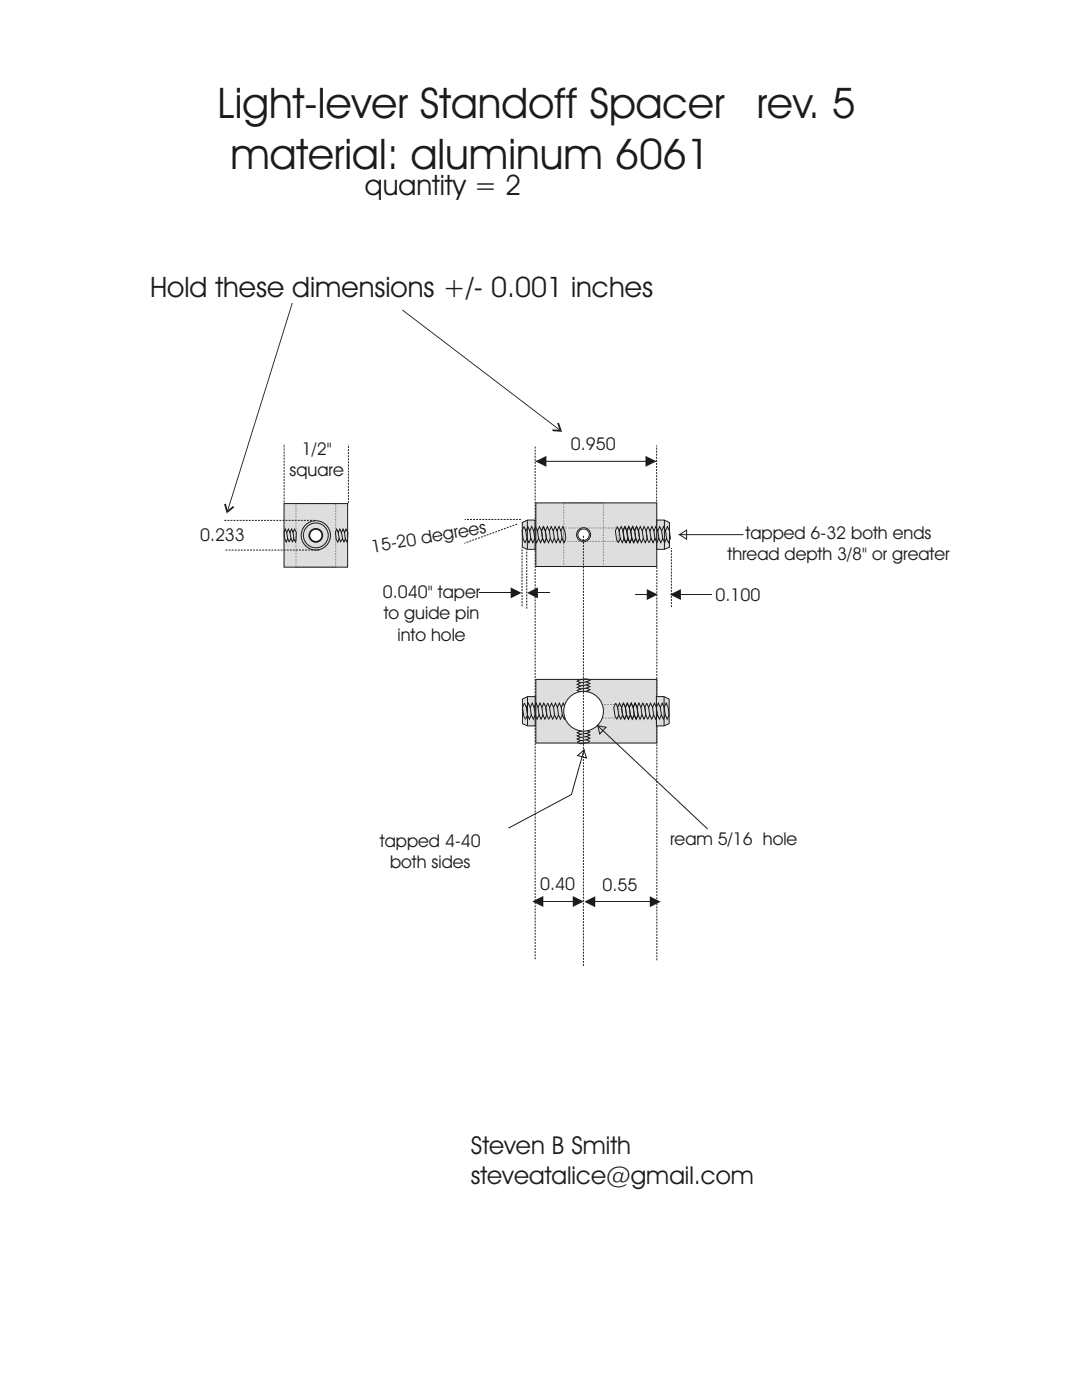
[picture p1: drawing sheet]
<svg xmlns="http://www.w3.org/2000/svg" width="216mm" height="279mm" viewBox="0 0 216 279" stroke-linecap="round" stroke-linejoin="round" font-family="sans-serif">
<g fill="#dedede" stroke="#1f1a17" stroke-width=".2">
<path d="M56.7 100.5h12.7v12.7h-12.7z" fill-rule="evenodd"/>
<circle cx="63" cy="106.8" r="2.92"/>
<circle cx="63" cy="106.8" r="2.48"/>
</g>
<circle cx="63" cy="106.8" r="1.3" fill="#fff" stroke="#1f1a17" stroke-width=".36"/>
<path d="M106.9 92.1h24.1" fill="none" stroke="#1f1a17" stroke-width=".2"/>
<g fill="#1f1a17">
<path d="M106.9 92.1l2.1-1.1v2.2z"/>
<path d="M128.8 91l2.2 1.1-2.2 1.1z"/>
</g>
<path d="M56.7 100.3v-11.7M62.8 103.9h-18M63.7 109.8h-18.9M69.5 100.4v-11.7M103.2 104.6l-10.5 3.8M103.9 103.7h-11.2M131 100.1v-11.2M104.2 121v-11.7M105.1 121.5v-11.7M134 121.2v-11.8M106.8 191.4v-102.5M131.1 191.6v-78.4" fill="none" stroke="#1f1a17" stroke-width=".2" stroke-dasharray=".4 .2" stroke-linecap="butt"/>
<path d="M135.4 106.7h12.9M135.6 106.7l1.4-.9v1.8z" fill="none" stroke="#1f1a17" stroke-width=".2"/>
<path d="M106.9 100.4h24.1v12.7h-24.1z" fill-rule="evenodd" fill="#dedede" stroke="#1f1a17" stroke-width=".2"/>
<path d="M112.4 105.4h11.1v2.7h-11.1z" fill="none" stroke="#1f1a17" stroke-width=".2" stroke-dasharray=".1 .2" stroke-linecap="butt"/>
<path d="M104.2 104.3l1.1-.5h1.5v5.8h-1.6l-1-.4z" fill-rule="evenodd" fill="#dedede" stroke="#1f1a17" stroke-width=".2"/>
<path d="M105.2 103.8v5.8" fill="none" stroke="#1f1a17" stroke-width=".2"/>
<path d="M131.1 103.8h1.4l1.1 .5v4.9l-1 .4h-1.5z" fill-rule="evenodd" fill="#dedede" stroke="#1f1a17" stroke-width=".2"/>
<g fill="none" stroke="#1f1a17" stroke-width=".2">
<path d="M104.9 106l.3 1.5M105.7 105.9l.2 1.6M106.5 105.9l.2 1.6M107.3 106l.2 1.5M108 106l.2 1.5M108.8 105.9l-.4-.8-.4 .8-.4-.8-.3 .8-.4-.8-.4 .8-.4-.8-.4 .8-.4-.8-.4 .8-.3-.8-.4 .9 .2 1.7 .4 .6M108.8 106l.3 1.5M108.8 106l.2 1.5M109 107.5l-.4 .8-.4-.8-.3 .8-.4-.8-.4 .8-.4-.8-.4 .8-.4-.8-.4 .8-.3-.8-.4 .8M109.6 105.9l.2 1.6M110.4 105.9l.2 1.6M111.2 106l.2 1.5"/>
<path d="M111.9 106l.2 1.5M112.7 105.9l-.4-.8-.4 .8-.4-.8-.3 .8-.4-.8-.4 .8-.4-.8-.4 .8-.4-.8-.4 .8-.4-.8-.3 .9 .2 1.7 .4 .6M112.7 106l.2 1.5M112.9 107.5l-.4 .8-.4-.8-.3 .8-.4-.8-.4 .8-.4-.8-.4 .8-.4-.8-.4 .8-.3-.8-.4 .8M123.5 106l.3 1.5M124.3 105.9l.2 1.6M125 106l.3 1.5M125.1 105.9l.2 1.6M125.8 105.9l.2 1.6M125.9 106l.2 1.5M126.6 105.9l.2 1.6M126.7 106l.2 1.5"/>
<path d="M127.4 106l.2 1.5M127.4 105.9l-.4-.8-.3 .8-.4-.8-.4 .8-.4-.8-.4 .8-.4-.8-.4 .8-.4-.8-.3 .8-.4-.8-.4 .9 .2 1.7 .4 .6M127.6 107.5l-.3 .8-.4-.8-.4 .8-.4-.8-.4 .8-.4-.8-.4 .8-.3-.8-.4 .8-.4-.8-.4 .8M128.2 106l.2 1.5M128.9 105.9l-.4-.8-.4 .8-.3-.8-.4 .8-.4-.8-.4 .8-.4-.8-.4 .8-.4-.8-.3 .8-.4-.8-.4 .9 .2 1.7 .4 .6M128.9 106l.2 1.5M129.1 107.5l-.3 .8-.4-.8-.4 .8-.4-.8-.4 .8-.4-.8-.4 .8-.4-.8-.3 .8-.4-.8-.4 .8M129.7 106l.2 1.5M130.5 105.9l.2 1.6M131.3 105.9l.2 1.6M132 106l.2 1.5M132.6 103.8v5.8"/>
<path d="M132.8 106l.2 1.5M133.8 107.5l-.2-1.6-.4-.8-.4 .8-.4-.8-.4 .8-.4-.8-.4 .8-.3-.8-.4 .8-.4-.8-.4 .8-.4-.8-.4 .9 .3 1.7 .3 .6M133.8 107.5l-.4 .8-.4-.8-.4 .8-.4-.8-.4 .8-.3-.8-.4 .8-.4-.8-.4 .8-.4-.8-.4 .8"/>
</g>
<path d="M106.9 135.6h24.2v12.7h-24.2z" fill-rule="evenodd" fill="#dedede" stroke="#1f1a17" stroke-width=".2"/>
<path d="M112.8 140.6h10.7v2.7h-10.7z" fill="none" stroke="#1f1a17" stroke-width=".2" stroke-dasharray=".1 .2" stroke-linecap="butt"/>
<path d="M104.2 139.5l1.1-.5h1.5v5.9h-1.6l-1-.5z" fill-rule="evenodd" fill="#dedede" stroke="#1f1a17" stroke-width=".2"/>
<path d="M105.3 139v5.9" fill="none" stroke="#1f1a17" stroke-width=".2"/>
<path d="M131 139h1.5l1 .5v4.9l-1 .5h-1.5z" fill-rule="evenodd" fill="#dedede" stroke="#1f1a17" stroke-width=".2"/>
<g fill="none" stroke="#1f1a17" stroke-width=".2">
<path d="M95.6 118.3h6.4M132.5 139v5.9M105 141.2l.2 1.5M105.8 141.1l.2 1.6M106.6 141.1l.2 1.7M107.4 141.2l.2 1.5M108.1 141.2l.2 1.5M109.1 142.7l-.2-1.5-.4-.9-.4 .9-.4-.9-.3 .9-.4-.9-.4 .9-.4-.9-.4 .9-.4-.9-.4 .9-.4-.9-.3 .9 .2 1.7 .4 .7M109.1 142.7l-.4 .8-.4-.8-.3 .8-.4-.8-.4 .8-.4-.8-.4 .8-.4-.8-.4 .8-.4-.8-.3 .8M109.6 141.2l.3 1.5M110.4 141.1l.3 1.6M111.2 141.1l.3 1.7"/>
<path d="M112 141.2l.2 1.5M112.8 141.2l.2 1.5M113.7 142.7l-.2-1.5-.3-.9-.4 .9-.4-.9-.4 .9-.4-.9-.4 .9-.4-.9-.4 .9-.3-.9-.4 .9-.4-.9-.4 .9 .2 1.7 .4 .7M113.8 142.7l-.4 .8-.4-.8-.4 .8-.4-.8-.4 .8-.4-.8-.3 .8-.4-.8-.4 .8-.4-.8-.4 .8M123.2 141.2l.3 1.5M124 141.1l.2 1.6M124.8 141.2l.2 1.5M124.8 141.1l.2 1.7M125.6 141.1l.2 1.6M125.6 141.2l.2 1.5M126.3 141.1l.3 1.7M126.4 141.2l.2 1.5"/>
<path d="M127.1 141.2l.2 1.5M127.3 142.7l-.4 .8-.3-.8-.4 .8-.4-.8-.4 .8-.4-.8-.4 .8-.4-.8-.3 .8-.4-.8-.4 .8M127.3 142.7l-.2-1.5-.4-.9-.4 .9-.3-.9-.4 .9-.4-.9-.4 .9-.4-.9-.4 .9-.4-.9-.4 .9-.3-.9-.4 .9 .2 1.7 .4 .7M127.9 141.2l.2 1.5M128.9 142.7l-.2-1.5-.4-.9-.4 .9-.4-.9-.4 .9-.4-.9-.4 .9-.3-.9-.4 .9-.4-.9-.4 .9-.4-.9-.4 .9 .3 1.7 .3 .7M128.9 142.7l-.4 .8-.4-.8-.4 .8-.4-.8-.4 .8-.3-.8-.4 .8-.4-.8-.4 .8-.4-.8-.4 .8M129.4 141.2l.3 1.5M130.2 141.1l.2 1.6M131 141.1l.2 1.7M131.8 141.2l.2 1.5M132.5 141.2l.2 1.5M133.3 141.2l-.4-.9-.4 .9-.4-.9-.3 .9-.4-.9-.4 .9-.4-.9-.4 .9-.4-.9-.4 .9-.3-.9-.4 .9 .2 1.7 .4 .7"/>
<path d="M133.3 141.2l.2 1.5M133.5 142.7l-.4 .8-.4-.8-.3 .8-.4-.8-.4 .8-.4-.8-.4 .8-.4-.8-.4 .8-.3-.8-.4 .8"/>
</g>
<path d="M101.9 117.2l2.2 1.1-2.2 1.1z" fill="#1f1a17"/>
<path d="M135.8 118.7h6.3" fill="none" stroke="#1f1a17" stroke-width=".2"/>
<path d="M133.7 118.7l2.2-1.1v2.1z" fill="#1f1a17"/>
<path d="M107.2 118.3h2.5" fill="none" stroke="#1f1a17" stroke-width=".2"/>
<path d="M105.2 118.3l2.1-1.1v2.2z" fill="#1f1a17"/>
<path d="M126.7 118.7h2.5" fill="none" stroke="#1f1a17" stroke-width=".2"/>
<path d="M129.1 117.6l2.1 1.1-2.1 1z" fill="#1f1a17"/>
<path d="M59.1 100.5h7.9v12.7h-7.9zM112.5 100.4h7.9v12.7h-7.9z" fill="none" stroke="#1f1a17" stroke-width=".2" stroke-dasharray=".1 .2" stroke-linecap="butt"/>
<path d="M117 135.5l.7 .3-.7 .3 .7 .3-.7 .3 .7 .3-.7 .3 .7 .3-.7 .4 .7 .3-.7 .3 .7 .3-.5 .3-1.4 .2-.6-.3 .6-.3-.6-.4 .6-.3-.6-.3 .6-.3-.6-.3 .6-.3-.6-.3 .6-.3-.6-.4 .6-.3 1.3-.1M117.1 138.6l-1.3 .2M117.1 138l-1.3 .1M117.1 136.7l-1.3 .2M117.1 136.1l-1.3 .1M117.1 137.3l-1.3 .2M117 144.5l.7 .3-.7 .3 .7 .3-.7 .3 .7 .4-.7 .3 .7 .3-.7 .3 .7 .3-.7 .3 .7 .3-.5 .3-1.4 .2-.6-.3 .6-.3-.6-.3 .6-.3-.6-.3 .6-.4-.6-.3 .6-.3-.6-.3 .6-.3-.6-.3 .6-.3 1.3-.2M117.1 147.6l-1.3 .2M117.1 147l-1.3 .2M117.1 145.7l-1.3 .2M117.1 145.1l-1.3 .2M117.1 146.4l-1.3 .1" fill="none" stroke="#1f1a17" stroke-width=".2"/>
<g fill="#fff" stroke="#1f1a17" stroke-width=".2">
<circle cx="116.4" cy="141.9" r="4"/>
<circle cx="116.4" cy="106.7" r="1.4"/>
<circle cx="116.4" cy="106.7" r="1.14"/>
</g>
<path d="M115.3 150.8l1.2-1.1 .5 1.6zM116.6 149.5l-2.6 9.1-12.5 6.7M119.1 144.7l22.1 20.7M119.3 144.8l1.6 .3-1.2 1.4z" fill="none" stroke="#1f1a17" stroke-width=".2"/>
<path d="M116.4 192.8v-86" fill="none" stroke="#1f1a17" stroke-width=".2" stroke-dasharray=".4 .2" stroke-linecap="butt"/>
<path d="M106.2 179.9l2.2-1.1v2.2z" fill="#1f1a17"/>
<path d="M108.3 179.9h6.1" fill="none" stroke="#1f1a17" stroke-width=".2"/>
<g fill="#1f1a17">
<path d="M114.3 178.8l2.2 1.1-2.2 1.1z"/>
<path d="M116.6 180l2.2-1.1v2.1z"/>
</g>
<path d="M118.7 180h11.1" fill="none" stroke="#1f1a17" stroke-width=".2"/>
<path d="M129.7 178.9l2.1 1.1-2.1 1z" fill="#1f1a17"/>
<path d="M56.9 105.6l.3 .7 .3-.7 .4 .7 .3-.7 .3 .6 .3-.6 .3 .7-.1 1.9-.4-.6-.2 .5-.3-.6-.4 .6-.3-.6-.3 .7-.3-.7-.1-1.3zM57.2 106.2l.2 1.4M57.8 106.2l.3 1.3M58.5 106.2l.1 1.4M67.2 105.6l.3 .7 .3-.7 .3 .7 .4-.7 .2 .7 .3-.7 .4 .7-.1 1.9-.4-.6-.3 .5-.3-.6-.3 .6-.3-.6-.3 .7-.3-.6-.2-1.4zM67.5 106.2l.2 1.4M68.1 106.2l.3 1.4M68.8 106.2l.1 1.4" fill="none" stroke="#1f1a17" stroke-width=".2"/>
<g fill="#1f1a17">
<path d="M80.3 61.8l31.4 24-.1 .1-31.4-24z"/>
<path d="M58.2 60.4l.2 .1-12.9 41.4h-.2z"/>
</g>
<g fill="#1f1a17">
<path d="M112.1 85.9l.1 .3h-.3z"/>
<path d="M45.2 102.2l.3 .1-.3 .2z"/>
<path d="M111.2 84.5l.3-.1 .6 1.5-.2 .3v-.4l-.2 .3z" fill-rule="evenodd"/>
<path d="M110.3 85.7l1.6 .1v.4l-1.7-.2z" fill-rule="evenodd"/>
<path d="M45.2 102l1.3-1 .2 .2-1.2 1.1-.3-.1 .3-.1z" fill-rule="evenodd"/>
<path d="M44.7 100.6l.4-.1 .4 1.6-.3 .1z" fill-rule="evenodd"/>
</g>
<g font-size="8.5" fill="#1f1a17">
<text x="43.4" y="23.6">Light-lever Standoff Spacer</text>
<text x="151" y="23.6">rev. 5</text>
<text x="46" y="33.7">material: aluminum 6061</text>
</g>
<g font-size="5.6" fill="#1f1a17">
<text x="72.8" y="39">quantity = 2</text>
<text x="29.9" y="59.3">Hold these dimensions +/- 0.001 inches</text>
</g>
<g font-size="4.9" fill="#1f1a17">
<text x="94" y="230.3">Steven B Smith</text>
<text x="94" y="236.3">steveatalice@gmail.com</text>
</g>
<g font-size="3.5" fill="#1f1a17">
<text x="113.9" y="89.8">0.950</text>
<text x="57.8" y="94.9">square</text>
<text x="60.2" y="90.7">1/2&quot;</text>
<text x="39.9" y="107.9">0.233</text>
<text x="148.8" y="107.5">tapped 6-32 both ends</text>
<text x="74.3" y="110.3" transform="rotate(-10 74.3 110.3)">15-20 degrees</text>
<text x="145.2" y="111.8">thread depth 3/8&quot; or greater</text>
<text x="76.4" y="119.4">0.040&quot; taper</text>
<text x="142.7" y="119.9">0.100</text>
<text x="76.6" y="123.6">to guide pin</text>
<text x="79.3" y="127.9">into hole</text>
<text x="75.8" y="169">tapped 4-40</text>
<text x="77.8" y="173.2">both sides</text>
<text x="133.7" y="168.7">ream 5/16 hole</text>
<text x="107.8" y="177.7">0.40</text>
<text x="120.2" y="177.9">0.55</text>
</g>
</svg>
